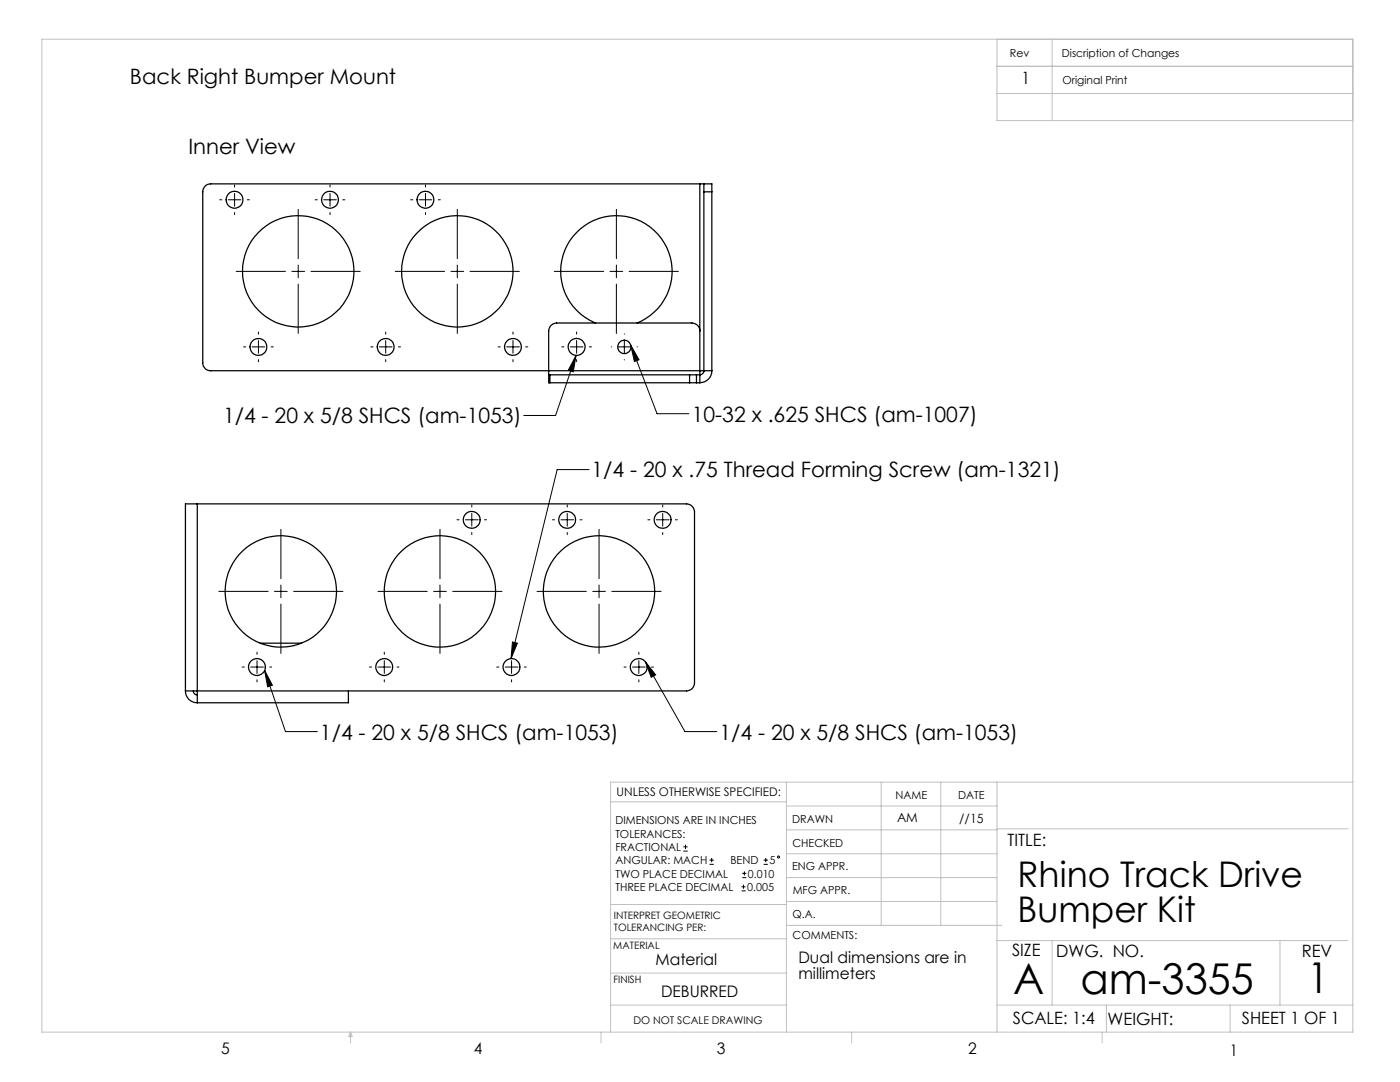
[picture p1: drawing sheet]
<svg xmlns="http://www.w3.org/2000/svg" width="279mm" height="216mm" viewBox="0 0 279 216" stroke-linecap="round" stroke-linejoin="round" font-family="sans-serif">
<g fill="none" stroke="#000" stroke-width=".2">
<path d="M43.9 39.9h.4M45.5 39.9h2.6M46.8 36.9v.4M46.8 38.6v2.5M49.4 39.9h.4M62.9 39.9h.4M64.6 39.9h2.5M65.9 36.9v.4M65.9 38.6v2.5M68.4 39.9h.4M82 39.9h.4M83.6 39.9h2.6"/>
<path d="M84.9 36.9v.4M84.9 38.6v2.5M87.5 39.9h.4M46.8 42.4v.4M47.1 54.2h9.9M58.2 54.2h2.6M59.5 41.8v9.8M59.5 52.9v2.5M59.5 56.7v9.8M62.1 54.2h9.8M65.9 42.4v.4M78.9 54.2h9.8"/>
<path d="M84.9 42.4v.4M90 54.2h2.5M91.3 41.8v9.8M91.3 52.9v2.5M91.3 56.7v9.8M93.8 54.2h9.8M110.6 54.2h9.9M121.7 54.2h2.6M123 41.8v9.8M123 52.9v2.5M123 56.7v9.8M125.6 54.2h9.8"/>
<path d="M48.6 69.2h.4M50.3 69.2h2.5M51.6 66.3v.4M51.6 67.9v2.6M51.6 71.8v.4M54.1 69.2h.4M74 69.2h.4M75.7 69.2h2.5M77 66.3v.4M77 67.9v2.6M77 71.8v.4M79.5 69.2h.4"/>
<path d="M99.4 69.2h.4M101.1 69.2h2.5M102.4 66.3v.4M102.4 67.9v2.6M102.4 71.8v.4M104.9 69.2h.4M112.1 69.2h.4M113.8 69.2h2.5M115 70.9l-.6 3.3-1-.3zM115 70.9l-4.1 12h-6.4M115.1 66.3v.4M115.1 67.9v2.6"/>
<path d="M115.1 71.8v.4M117.6 69.2h.4M122 69.2h.1M123.3 69.2h2.6M124.6 66.6v.1M124.6 67.9v2.6M124.6 71.8h.1M125.9 68.9l1.6 2.9-.9 .3zM125.9 68.9l5.2 13.6h6.4M127.1 69.2h.1M117.5 93.7h-6.3l-9.2 37.7M43.7 118h9.8"/>
<path d="M54.8 118h2.5M56.1 105.6v9.9M56.1 116.7v2.6M58.6 118h9.8M75.4 118h9.9M86.5 118h2.6M87.8 105.6v9.9M87.8 116.7v2.6M90.3 118h9.9M91.2 103.7h.4M92.9 103.7h2.5M94.2 100.8v.4"/>
<path d="M94.2 102.4v2.6M94.2 106.3v.4M96.7 103.7h.4M107.2 118h9.8M110.2 103.7h.5M111.9 103.7h2.6M113.2 100.8v.4M113.2 102.4v2.6M113.2 106.3v.4M115.7 103.7h.4M118.3 118h2.5M119.6 105.6v9.9"/>
<path d="M119.6 116.7v2.6M122.1 118h9.8M129.3 103.7h.4M131 103.7h2.5M132.3 100.8v.4M132.3 102.4v2.6M132.3 106.3v.4M134.8 103.7h.4M48.3 133.1h.5M50 133.1h2.6M51.3 130.1v.5M51.3 131.8v2.6"/>
<path d="M51.3 135.6v.5M52.8 133.8l1.6 2.9-1 .4zM52.8 133.8l4.2 12.2h6.3M53.8 133.1h.4M56.1 120.5v9.9M73.7 133.1h.5M75.4 133.1h2.6M76.7 130.1v.5M76.7 131.8v2.6M76.7 135.6v.5M79.2 133.1h.4M87.8 120.5v9.9"/>
<path d="M99.1 133.1h.5M100.8 133.1h2.6M102.1 130.1v.5M102.1 131.8v2.6M102.1 135.6v.5M102.3 128.1l1 .2-1.3 3.1zM104.6 133.1h.4M119.6 120.5v9.9M124.5 133.1h.5M126.2 133.1h2.6M127.5 130.1v.5M127.5 131.8v2.6"/>
<path d="M127.5 135.6v.5M128.8 132l2 2.7-.8 .4zM128.8 132l7.9 14h6.4M130 133.1h.4M136.4 169.8h.8M136.4 169h.8M136.8 168.6v.8M141.6 172.5h.9M141.6 171.6h.9M142 171.2v.8M148 177.8h.8M148 177h.8"/>
<path d="M148.1 175.1h.8M148.1 174.3h.8M148.4 176.5v.8M148.6 173.9v.8M152.4 172.5h.8M152.4 171.6h.8M152.8 171.2v.8"/>
<circle cx="155.4" cy="171" r=".2"/>
</g>
<g fill="none" stroke="#c0c0c0" stroke-width=".2">
<path d="M8.4 7.8h261.6v198.2h-261.6zM199 7.8v16.3h71M199 13.2h71M199 18.7h71M210 7.8v16.3M121.8 160h35.2M157 156.1v49.9M175.9 156.1v28.5M187.7 156.1v28.5M199 156.1v49.9M270 156.1h-148.2v49.9M157 170.4h42"/>
<path d="M157 165.6h42M157 160.8h42M157 175.1h42M157 179.9h42M199 165.4h70.1M121.8 194.2h35.2M121.8 187.3h35.2M121.8 180.5h35.2M157 184.6h42.9M199 187.7h70.1M210 187.7v12.9M255.4 187.7v12.9"/>
<path d="M70 206v2.1M70 206l.3 .8h-.7zM119.9 206v2.1M121.8 200.6h35.2M170 206v2.1M199 200.6h71M220 206v2.1M220.8 200.6v5.4M245.5 200.6v5.4"/>
</g>
<path d="M125.9 68.9l1.6 2.9-.9 .3zM115 70.9l-.6 3.3-1-.3zM52.8 133.8l1.6 2.9-1 .4zM128.8 132l2 2.7-.8 .4zM102.3 128.1l1 .2-1.3 3.1z" fill="#000"/>
<g fill="none" stroke="#000" stroke-width=".25">
<path d="M139.7 36.7h.8M139.7 36.7h-97.6a1.57 1.57 0 0 0-1.6 1.6v34.1a1.57 1.57 0 0 0 1.6 1.6h97.6M139.7 36.7v37.3M140.5 36.7v1.6M140.5 36.7h1.6v1.6M140.5 38.3v35.7M140.5 38.3h1.6M142.1 38.3v35.7M109.5 74.8v1.6h.2M109.5 74.8h.2M109.7 76.4h27.9M109.7 74.8h27.9"/>
<path d="M109.7 74.8v1.6M118.9 64.5a11.1 11.1 0 0 1-4.7-17.1 11.1 11.1 0 0 1 17.7 0 11.1 11.1 0 0 1-4.8 17.1M137.6 76.4h1.4M137.6 74.8h1.4M137.6 74.8v1.6M139 76.4h.7M139 74.8v1.6M139 74.8h.7M139.7 66a1.57 1.57 0 0 0-1.6-1.5h-27a1.63 1.63 0 0 0-1.6 1.5v8.8M139.7 74v.8M139.7 74h.8M139.7 74.8v1.6"/>
<path d="M140.5 74a.85 .85 0 0 1-.8 .8M140.5 74h1.6M142.1 74a2.41 2.41 0 0 1-2.4 2.4M39.4 100.5h97.6a1.7 1.7 0 0 1 1.6 1.6v34.2a1.63 1.63 0 0 1-1.6 1.6h-97.6M39.4 100.5h-2.4v37.4M39.4 100.5v37.4M37 137.9h2.4M37 137.9a2.29 2.29 0 0 0 2.4 2.3M38.6 137.9a.73 .73 0 0 0 .8 .7M39.4 137.9v2.3M51.9 128.3h8.2M69.5 137.9v2.3h-30.1"/>
<circle cx="46.8" cy="39.9" r="1.68"/>
<circle cx="65.9" cy="39.9" r="1.68"/>
<circle cx="84.9" cy="39.9" r="1.68"/>
<circle cx="59.5" cy="54.1" r="11.1"/>
<circle cx="91.3" cy="54.1" r="11.1"/>
<circle cx="51.6" cy="69.2" r="1.69"/>
<circle cx="77" cy="69.2" r="1.69"/>
<circle cx="102.4" cy="69.2" r="1.69"/>
<circle cx="115.1" cy="69.2" r="1.7"/>
<circle cx="124.6" cy="69.2" r="1.34"/>
<circle cx="56" cy="118" r="11.1"/>
<circle cx="87.8" cy="118" r="11.1"/>
<circle cx="94.1" cy="103.7" r="1.69"/>
<circle cx="113.2" cy="103.7" r="1.69"/>
<circle cx="119.5" cy="118" r="11.1"/>
<circle cx="132.2" cy="103.7" r="1.69"/>
<circle cx="51.3" cy="133.1" r="1.68"/>
<circle cx="76.7" cy="133.1" r="1.68"/>
<circle cx="102.1" cy="133.1" r="1.68"/>
<circle cx="127.5" cy="133.1" r="1.68"/>
</g>
<g font-size="8.5">
<text x="202.2" y="198.3">A</text>
<text x="215.6" y="198.3">am-3355</text>
<text x="260.9" y="198.1">1</text>
</g>
<g font-size="7.1">
<text x="203.1" y="176.9">Rhino Track Drive</text>
<text x="203.1" y="184">Bumper Kit</text>
</g>
<g font-size="4.2">
<text x="25.9" y="16.7">Back Right Bumper Mount</text>
<text x="37.6" y="30.8">Inner View</text>
<text x="44.5" y="84.5">1/4 - 20 x 5/8 SHCS (am-1053)</text>
<text x="138.1" y="84.1">10-32 x .625 SHCS (am-1007)</text>
<text x="118.1" y="95.3">1/4 - 20 x .75 Thread Forming Screw (am-1321)</text>
<text x="63.9" y="147.6">1/4 - 20 x 5/8 SHCS (am-1053)</text>
<text x="143.6" y="147.6">1/4 - 20 x 5/8 SHCS (am-1053)</text>
</g>
<g font-size="3.4">
<text x="203.9" y="16.8">1</text>
<text x="201.1" y="168.8">TITLE:</text>
<text x="202" y="190.8">SIZE</text>
<text x="210.8" y="190.9">DWG. NO.</text>
<text x="259.8" y="191">REV</text>
<text x="202.1" y="204.4">SCALE: 1:4</text>
<text x="221" y="204.5">WEIGHT:</text>
<text x="247.8" y="204.4">SHEET 1 OF 1</text>
</g>
<g font-size="3.2">
<text x="130.8" y="192.5">Material</text>
<text x="159.3" y="192.2">Dual dimensions are in</text>
<text x="159.3" y="195.4">millimeters</text>
<text x="131.9" y="198.9">DEBURRED</text>
<text x="44.2" y="210.4">5</text>
<text x="94.6" y="210.3">4</text>
<text x="143.1" y="210.4">3</text>
<text x="193.2" y="210.3">2</text>
<text x="245.4" y="210.6">1</text>
</g>
<g font-size="2.5">
<text x="179" y="164.1">AM</text>
<text x="191.4" y="164.2">//15</text>
</g>
<text font-size="2.4" x="123.1" y="158.9">UNLESS OTHERWISE SPECIFIED:</text>
<g font-size="2.2">
<text x="201.6" y="11.4">Rev</text>
<text x="211.9" y="11.4">Discription of Changes</text>
<text x="212" y="16.8">Original Print</text>
<text x="178.7" y="159.4">NAME</text>
<text x="191.2" y="159.4">DATE</text>
<text x="122.8" y="164.5">DIMENSIONS ARE IN INCHES</text>
<text x="122.8" y="167.1">TOLERANCES:</text>
<text x="158.1" y="164.2">DRAWN</text>
<text x="122.8" y="169.8">FRACTIONAL</text>
<text x="122.8" y="172.5">ANGULAR: MACH</text>
<text x="145.8" y="172.5">BEND</text>
<text x="153.5" y="172.5">5</text>
<text x="158.1" y="173.7">ENG APPR.</text>
<text x="158.2" y="169.1">CHECKED</text>
<text x="122.8" y="177.8">THREE PLACE DECIMAL</text>
<text x="122.8" y="175.1">TWO PLACE DECIMAL</text>
<text x="149.1" y="177.8">0.005</text>
<text x="149.3" y="175.1">0.010</text>
<text x="158.2" y="178.4">MFG APPR.</text>
<text x="158.2" y="183.2">Q.A.</text>
<text x="158.2" y="187.4">COMMENTS:</text>
</g>
<text font-size="2.1" x="126.4" y="204.3">DO NOT SCALE DRAWING</text>
<g font-size="2">
<text x="122.5" y="183.3">INTERPRET GEOMETRIC</text>
<text x="122.5" y="185.9">TOLERANCING PER:</text>
<text x="122.4" y="189.4">MATERIAL</text>
<text x="122.4" y="196.2">FINISH</text>
</g>
</svg>
